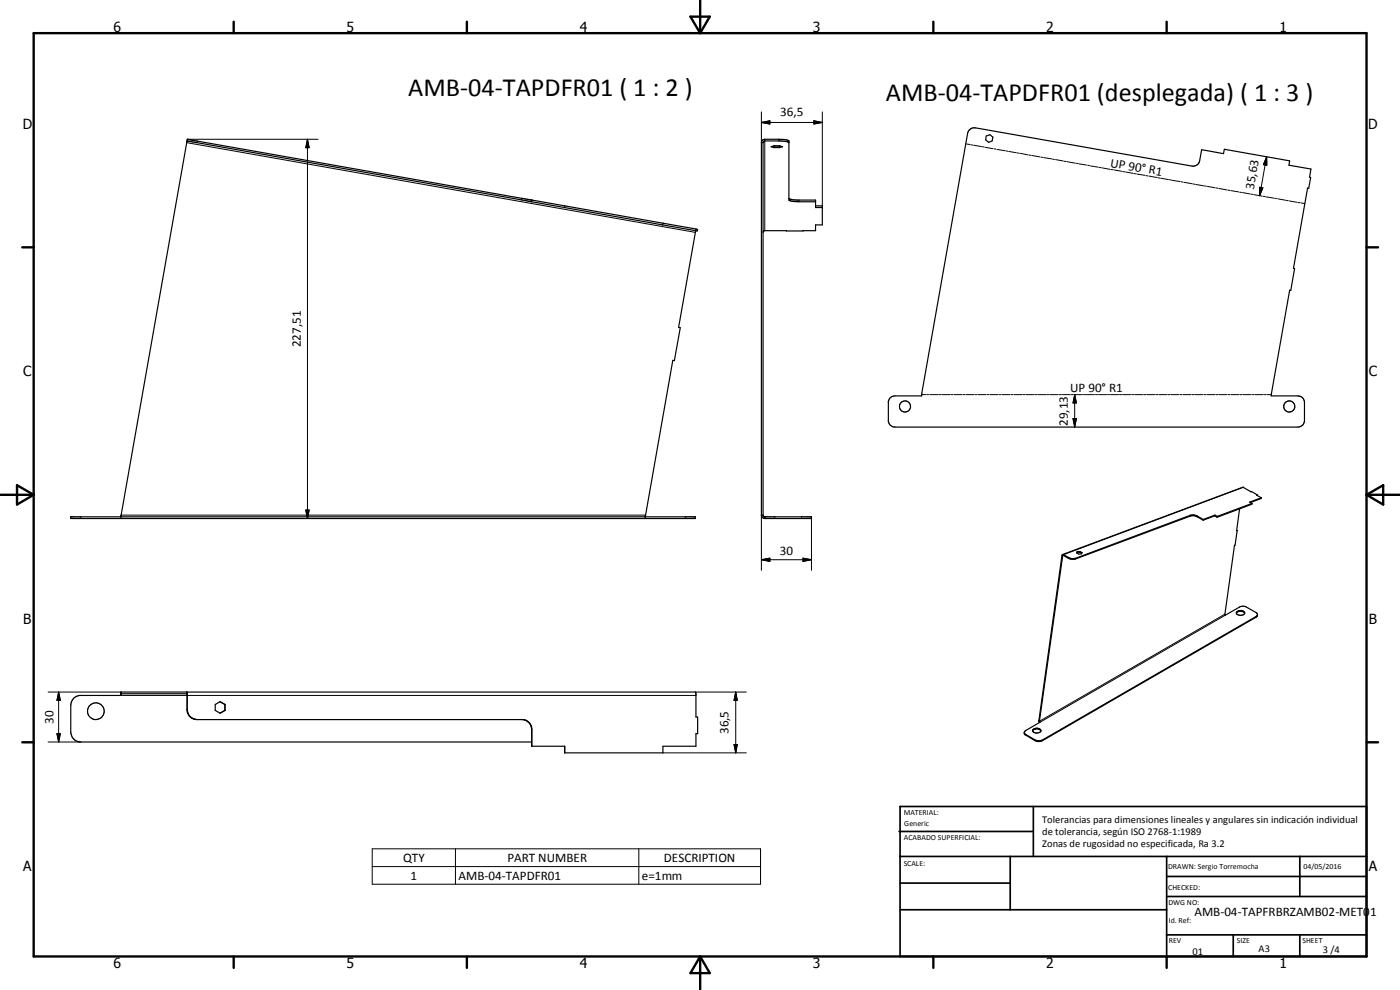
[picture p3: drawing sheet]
<svg xmlns="http://www.w3.org/2000/svg" width="420mm" height="297mm" viewBox="0 0 420 297" stroke-linecap="round" stroke-linejoin="round" font-family="sans-serif">
<g fill="none" stroke="#000" stroke-width=".35">
<path d="M290.9 39a2.14 2.14 0 0 1 1.8-.6l65 11.4a2.05 2.05 0 0 0 2.3-1.6l.6-3.3 6.6 1.2 .2-1.3 19.6 3.5-.2 1.3 6.6 1.1-.4 2.5 .3 .1-.5 3.2-.4-.1-4.2 24.1 .3 .1-1.1 6.5h-.4l-5.5 31.7h8a1.98 1.98 0 0 1 2 1.6v6.1a2.09 2.09 0 0 1-2 1.6h-120.9a2.09 2.09 0 0 1-2-1.6v-6.1a1.98 1.98 0 0 1 2-1.6h8l13.8-78.8zM56.1 42.3l.1-.5h.3l103.1 18.2M56.1 42.3l103.4 18.2M56.1 42.3l-19.8 112.8M56.2 42.3h.1M232.2 43.8h1.8v.5M232.3 44.3l-.9-.3 .9-.2h1.7l.9 .2-.9 .3M232.3 43.8v.5M232.3 44.3h1.7M236.8 42.8l-1.9-.5h-5.4l-.5 .5v111.8l.4 .5h14.1v.5h-14M236.8 59.5l1.5 .5h6.5v2.3h2M296 40.8l1.1-.4 .9 .7-.2 1.2-1.1 .4-.9-.7z"/>
<path d="M159.5 60.5l9.9 1.8M159.6 60l39.4 7M159.6 60l-.1 .5M169.4 62.3l29.5 5.2M169.5 61.8l-.1 .5M198.9 67.5l9.9 1.7M199 67l9.9 1.7M199 67l-.1 .5M208.8 69.2l-5.1 29.1h.5l-1.8 9.9-.5-.1-8.2 46.5M208.9 68.7l-.1 .5M208.9 68.7l.5 .1-.2 .5-.4-.1M244.8 60.5h-6.2l-1.2-.2-.6-.3v-17.8l-.6-.2-2.4-.2h-4.3l-.6 .2-.4 .8v111.8"/>
<path d="M244.8 61.8h2v5.7h-2v1.7h-15.4l-.4 .5M21.2 155.1h187.4v.5h-187.4zM193.7 155h.1M193.7 155l-.1 .1M193.7 154.9v.1M193.7 154.6v.5M193.7 154.6v.1M228.5 154.6h.5M228.5 154.6l.2 .5 .8 .5M229.5 155.1v.5M361.1 155.9l-2.3-1.3h-1.6l-34.4 12.9h-1.7l-2.2-1.1M361.1 156.1l-2-1.2-1.7-.1-35.1 13a4.2 4.2 0 0 1-3.2-1.2h-.1"/>
<path d="M361.1 155.9v.2M364.6 154.8l.7 .4M364.6 154.8l-3.5 1.3M364.6 154.6l-3.5 1.3M364.6 154.6l.7 .3M364.6 154.6v.2M365.3 154.9v.3M371.1 159.1l.2 .1M371.3 159.2l-.6 4.4h-.2l-2.9 20.8 .1 .2 4.5-2.6 .6-.1 1.1 .1 3.2 1.9 .3 .5M372 152.7l-.9 6.6 .2-.1M375.7 151v.3l-10.4 3.9M375.7 151l-10.4 3.9"/>
<path d="M377.3 148.5l-.1 .1 1.3 .8M377.3 148.5l-4.3-2.3-54.1 20.2M377.3 148.5v.2M378.5 149.4l-3.5 1.3 .7 .3M378.5 149.4v.2l-3.3 1.2M318.9 166.7l-7 49.7M318.9 166.4l-.2 .2-6.9 49.7M319 166.6l-.1 .1M323.3 165.5h.8M323.3 165.5v.2M323.3 165.5l-.2 .4M323.3 165.7l-.1 .2"/>
<path d="M324.1 165.7l.5 .3M324.1 165.7h-.8M324.1 165.5l.7 .3-.3 .4h-.8l-.6-.3M324.1 165.5v.2M371 184a1.54 1.54 0 0 1 2.5 0M371.1 183.6a1.5 1.5 0 0 1 2.4 .3 1.4 1.4 0 0 1-1.3 .7 1.4 1.4 0 0 1-1.2-.8zM377.4 184.4l-.5 .6-64.1 37-1.1 .3-1-.3-3.3-2M377.4 184.4l-.1 .4-.4 .4-64.1 37-1.1 .3-1-.3-3-1.7-.3-.9 4.7-2.9-.2-.3M36.3 208.2h.1M36.4 207.6l-.1 1.1h-12.4a3 3 0 0 0-2.7 2.9v8a3 3 0 0 0 2.7 3h135.6M36.4 207.6v.6M36.4 208.2h19.7v4.7l.4 1.5"/>
<path d="M36.4 207.6l172.4 .1 .1 7.4h.5v5h-.5v3.8h-9.9v2h-29.6v-2M36.4 208.2l-.1 .1M56.1 207.6l.1 5.3 .4 1.5M56.5 214.4l.8 .9M56.6 214.4l.8 .9M57.3 215.3l.6 .3 1.3 .3M57.4 215.3l1 .5M58.7 215.9l98.7 .1M66 210.6l1.5 .8M67.5 213.1h.1M67.5 213.1l-1.5 .9M67.5 211.4h.1"/>
<path d="M67.5 211.4v1.7M67.6 211.4l-1.5-.9-1.5 .9v1.7l1.5 .9 1.5-.9M67.6 211.4v1.7M157 215.9l.8 .2M157.7 216.1l.7 .4M158.1 216.3a2.51 2.51 0 0 1 1.4 2.6v5h10v2M158.4 216.5l.8 .9M159.2 217.4l.4 1.5v5M309.9 219.3a1.49 1.49 0 0 1 2.5 0M310 218.9a1.48 1.48 0 0 1 2.4 .4 1.36 1.36 0 0 1-1.3 .7 1.36 1.36 0 0 1-1.2-.9zM311.8 216.3l.1 .1M311.8 216.3l.1 .5"/>
<circle cx="271.6" cy="122" r="1.67"/>
<circle cx="386.9" cy="122" r="1.67"/>
<circle cx="28.8" cy="213.4" r="2.52"/>
</g>
<g fill="none" stroke="#000" stroke-width=".3">
<path d="M228.5 36.7l2.5-.5v1zM228.5 33.6v9.2h.5M228.5 36.7h18.3M244.3 36.2l2.5 .5-2.5 .5zM246.8 33.6v28.7M56 42.8l152.7 26.9M56.2 41.8h39.3M59.2 42.3l-.1 .5M92.3 41.8l.5 2.5h-1zM92.3 41.8v113.8M156.7 59.5l-.1 .5M229.5 41.8v27.4"/>
<path d="M233.8 41.8v.5M289.8 43.2l1.2 .1M291.3 43.4l.6 .1M292.2 43.6l2.3 .4M294.8 44l.6 .1M295.7 44.2l2.3 .4M298.4 44.7h.5M299.2 44.8l2.3 .4M301.8 45.3l.6 .1M302.7 45.4l2.3 .4M305.3 45.9l.6 .1M306.2 46l2.4 .5"/>
<path d="M308.9 46.5l.5 .1M309.7 46.7l2.4 .4M312.4 47.1l.6 .1M313.3 47.3l2.3 .4M315.9 47.8h.5M316.8 47.9l2.3 .4M319.4 48.4l.5 .1M320.2 48.5l2.4 .4M322.9 49l.6 .1M323.8 49.1l2.3 .4M326.4 49.6l.6 .1M327.3 49.8l2.3 .4"/>
<path d="M329.9 50.2l.6 .1M330.8 50.4l2.3 .4M333.4 50.8l.6 .1M334.3 51l2.3 .4M336.9 51.5l.6 .1M337.8 51.6l2.3 .4M340.4 52.1l.6 .1M341.3 52.2l2.4 .4M343.9 52.7l.6 .1M344.8 52.8l2.4 .5M347.5 53.3l.6 .1M348.3 53.5l2.4 .4"/>
<path d="M351 53.9l.6 .1M351.8 54.1l2.3 .4M354.5 54.5l.5 .2M355.3 54.7l2.4 .4M358 55.2l.6 .1M358.8 55.3l2.4 .5M361.5 55.8l.6 .1M362.4 55.9l2.3 .4M365 56.4l.6 .1M365.9 56.6l2.3 .4M368.5 57l.6 .1M369.4 57.2l2.3 .4"/>
<path d="M372 57.7h.6M372.9 57.8l2.3 .4M375.5 58.3l.6 .1M376.4 58.4l2.3 .4M378 56.2l1 .1-1 2.4zM379 58.9l.6 .1M379.9 59.1l2.4 .3M380.1 47l.1 2.6-1-.2zM380.1 47l-2.1 11.7M382.6 59.5l.5 .1M383.4 59.6l2.4 .5M239.8 60v.5"/>
<path d="M386 60.1l.6 .1M386.9 60.3l2.4 .4M389.5 60.7l.6 .1M390.4 60.9l1.2 .2M276.6 118.4h1.2M278.1 118.4h.6M279 118.4h2.5M281.7 118.4h.7M282.6 118.4h2.5M285.4 118.4h.6M286.3 118.4h2.4M289 118.4h.6"/>
<path d="M289.9 118.4h2.4M292.6 118.4h.6M293.5 118.4h2.4M296.2 118.4h.6M297.1 118.4h2.4M299.8 118.4h.6M300.7 118.4h2.4M303.4 118.4h.7M304.4 118.4h2.4M307.1 118.4h.6M308 118.4h2.4M310.7 118.4h.6"/>
<path d="M311.6 118.4h2.4M314.3 118.4h.6M315.2 118.4h2.4M317.9 118.4h.6M318.8 118.4h2.4M321.5 118.4h.6M322.4 118.4h2.5M322.5 118.4l.5 2.5h-1zM322.5 118.4v9.7M325.2 118.4h.6M326 118.4h2.5M328.7 118.4h.7"/>
<path d="M329.7 118.4h2.4M332.4 118.4h.6M333.3 118.4h2.4M336 118.4h.6M336.9 118.4h2.4M339.6 118.4h.6M340.5 118.4h2.4M343.2 118.4h.7M344.2 118.4h2.4M346.9 118.4h.6M347.8 118.4h2.4M350.5 118.4h.6"/>
<path d="M351.4 118.4h2.4M354.1 118.4h.6M355 118.4h2.4M357.7 118.4h.6M358.6 118.4h2.4M361.3 118.4h.6M362.2 118.4h2.4M364.9 118.4h.6M365.8 118.4h2.4M368.6 118.4h.6M369.5 118.4h2.4M372.2 118.4h.6"/>
<path d="M373.1 118.4h2.4M375.8 118.4h.6M376.7 118.4h2.4M379.4 118.4h.6M380.3 118.4h1.2M322 125.6h1l-.5 2.5zM24.2 155.1v.5M36.4 154.6h157.3M91.8 153h1l-.5 2.6zM205.6 155.1v.5M228.5 154.6v16.5M232.5 155.1v.5"/>
<path d="M240.5 155.1v.5M243.5 155.6v15.5M357.2 154.6v.3M359.4 154.9l-.1 .2M373.1 146.2l-53.9 20.2-.1 .2M228.5 167.9l2.5-.4v.9zM228.5 167.9h15M241 167.5l2.5 .4-2.5 .5zM318.7 166.6l.5 .1M320.7 167.3l-.1 .2M322.8 167.5l-.1 .2M367.6 184.3l-55.7 32.1"/>
<path d="M367.7 184.6l-55.6 32.1M376.9 185v.2M14.4 207.6h22M17.6 207.6l.5 2.5h-1zM17.6 207.6v15M36.3 208.7h172.6M56 207.6v.6M56.1 212.9h.1M159.5 218.9h.1M208.7 207.6h15.3M220.8 207.6l.5 2.5h-1zM220.8 207.6v18.3"/>
<path d="M14.4 222.6h9.8M17.1 220.1h1l-.5 2.5zM199 225.9h25M220.3 223.4h1l-.5 2.5zM307.9 220.4v.2M310.7 222v.2M312.8 222v.2M111.7 254.7h116.5v10.6h-116.5zM136.7 254.7v10.6M191.7 254.7v10.6M111.7 260h116.5"/>
</g>
<g fill="#000">
<circle cx="208.8" cy="69.2" r=".18"/>
<circle cx="36.3" cy="155.1" r=".18"/>
<circle cx="193.6" cy="155.1" r=".18"/>
<circle cx="36.4" cy="208.2" r=".18"/>
<circle cx="36.4" cy="207.6" r=".18"/>
</g>
<g fill="none" stroke="#000" stroke-width=".71">
<path d="M10.1 9.9h400v277.1h-400zM70.1 6.5v3.4M140.1 6.5v3.4M207.2 5h5.8l-2.9 4.9zM210.1 0v9.9M280.1 6.5v3.4M350.1 6.5v3.4M6.7 74.2h3.4M410.1 74.2h3.5M.1 148.5h10M5.1 145.6l5 2.9-5 2.9zM410.1 148.5h10"/>
<path d="M410.1 148.5l5-2.9v5.8zM6.7 222.7h3.4M410.1 222.7h3.5M70.1 287v3.4M140.1 287v3.4M210.1 287v10M210.1 287l2.9 5h-5.8zM280.1 287v3.4M350.1 287v3.4"/>
</g>
<g fill="none" stroke="#000" stroke-width=".51">
<path d="M269.8 249.5h40.3M270.1 242h140v45h-140zM270.1 257h140M303.2 257v16M310.1 242v15M350.1 257v30M390.1 257v12M270.1 265h33.1M270.1 273h80M350.1 269h60M350.1 263h60M350.1 280.5h60"/>
<path d="M370.1 280.5v6.5M390.1 280.5v6.5"/>
</g>
<g fill="#000">
<path d="M228.5 36.7l2.5-.5v1zM244.3 36.2l2.5 .5-2.5 .5zM92.3 41.8l.5 2.5h-1zM378 56.2l1 .1-1 2.4zM380.1 47l.1 2.6-1-.2zM322 125.6h1l-.5 2.5zM322.5 118.4l.5 2.5h-1zM91.8 153h1l-.5 2.6zM228.5 167.9l2.5-.4v.9zM241 167.5l2.5 .4-2.5 .5zM17.6 207.6l.5 2.5h-1zM220.8 207.6l.5 2.5h-1z"/>
<path d="M17.1 220.1h1l-.5 2.5zM220.3 223.4h1l-.5 2.5z"/>
</g>
<g font-size="7.9">
<text x="122.5" y="28.8">AMB-04-TAPDFR01 ( 1 : 2 )</text>
<text x="265.9" y="30.4">AMB-04-TAPDFR01 (desplegada) ( 1 : 3 )</text>
</g>
<g font-size="4.2">
<text x="34" y="9.6">6</text>
<text x="104" y="9.6">5</text>
<text x="174" y="9.6">4</text>
<text x="244" y="9.6">3</text>
<text x="314" y="9.6">2</text>
<text x="384" y="9.6">1</text>
<text x="6.8" y="38.7">D</text>
<text x="410.6" y="38.7">D</text>
<text x="7" y="112.9">C</text>
<text x="410.8" y="112.9">C</text>
<text x="7" y="187.1">B</text>
<text x="410.8" y="187.1">B</text>
<text x="7" y="261.4">A</text>
<text x="410.8" y="261.4">A</text>
<text x="34" y="290.4">6</text>
<text x="104" y="290.4">5</text>
<text x="174" y="290.4">4</text>
<text x="244" y="290.4">3</text>
<text x="314" y="290.4">2</text>
<text x="384" y="290.4">1</text>
</g>
<g font-size="3.9">
<text x="234.2" y="34.7">36,5</text>
<text x="333.1" y="50" transform="rotate(10 333.1 50)">UP 90° R1</text>
<text x="376.2" y="56.9" transform="rotate(-80 376.2 56.9)">35,63</text>
<text x="90.2" y="104.2" transform="rotate(-90 90.2 104.2)">227,51</text>
<text x="321.2" y="117.6">UP 90° R1</text>
<text x="320.5" y="127.8" transform="rotate(-90 320.5 127.8)">29,13</text>
<text x="234" y="166.4">30</text>
<text x="16.1" y="217.2" transform="rotate(-90 16.1 217.2)">30</text>
<text x="218.7" y="220.3" transform="rotate(-90 218.7 220.3)">36,5</text>
<text x="121" y="258.6">QTY</text>
<text x="123.2" y="263.9">1</text>
<text x="137.6" y="263.9">AMB-04-TAPDFR01</text>
<text x="152.3" y="258.6">PART NUMBER</text>
<text x="192.6" y="263.9">e=1mm</text>
<text x="199.3" y="258.6">DESCRIPTION</text>
<text x="358.5" y="275">AMB-04-TAPFRBRZAMB02-MET01</text>
</g>
<g font-size="3.1">
<text x="312.7" y="246.8">Tolerancias para dimensiones lineales y angulares sin indicación individual</text>
<text x="312.7" y="250.4">de tolerancia, según ISO 2768-1:1989</text>
<text x="312.7" y="254">Zonas de rugosidad no especificada, Ra 3.2</text>
<text x="357.9" y="286.4">01</text>
<text x="377.7" y="285.6">A3</text>
<text x="397" y="285.9">3 /4</text>
</g>
<g font-size="2.4">
<text x="271.2" y="244.4">MATERIAL:</text>
<text x="271.3" y="252">ACABADO SUPERFICIAL:</text>
<text x="271.4" y="247.9">Generic</text>
<text x="271.2" y="259.7">SCALE:</text>
<text x="350.6" y="260.8">DRAWN: Sergio Torremocha</text>
<text x="391.2" y="260.6">04/05/2016</text>
<text x="350.6" y="267">CHECKED:</text>
<text x="350.6" y="271.4">DWG NO:</text>
<text x="350.8" y="276.9">Id. Ref:</text>
<text x="350.8" y="282.8">REV</text>
<text x="371.2" y="282.9">SIZE</text>
<text x="390.9" y="282.9">SHEET</text>
</g>
</svg>
